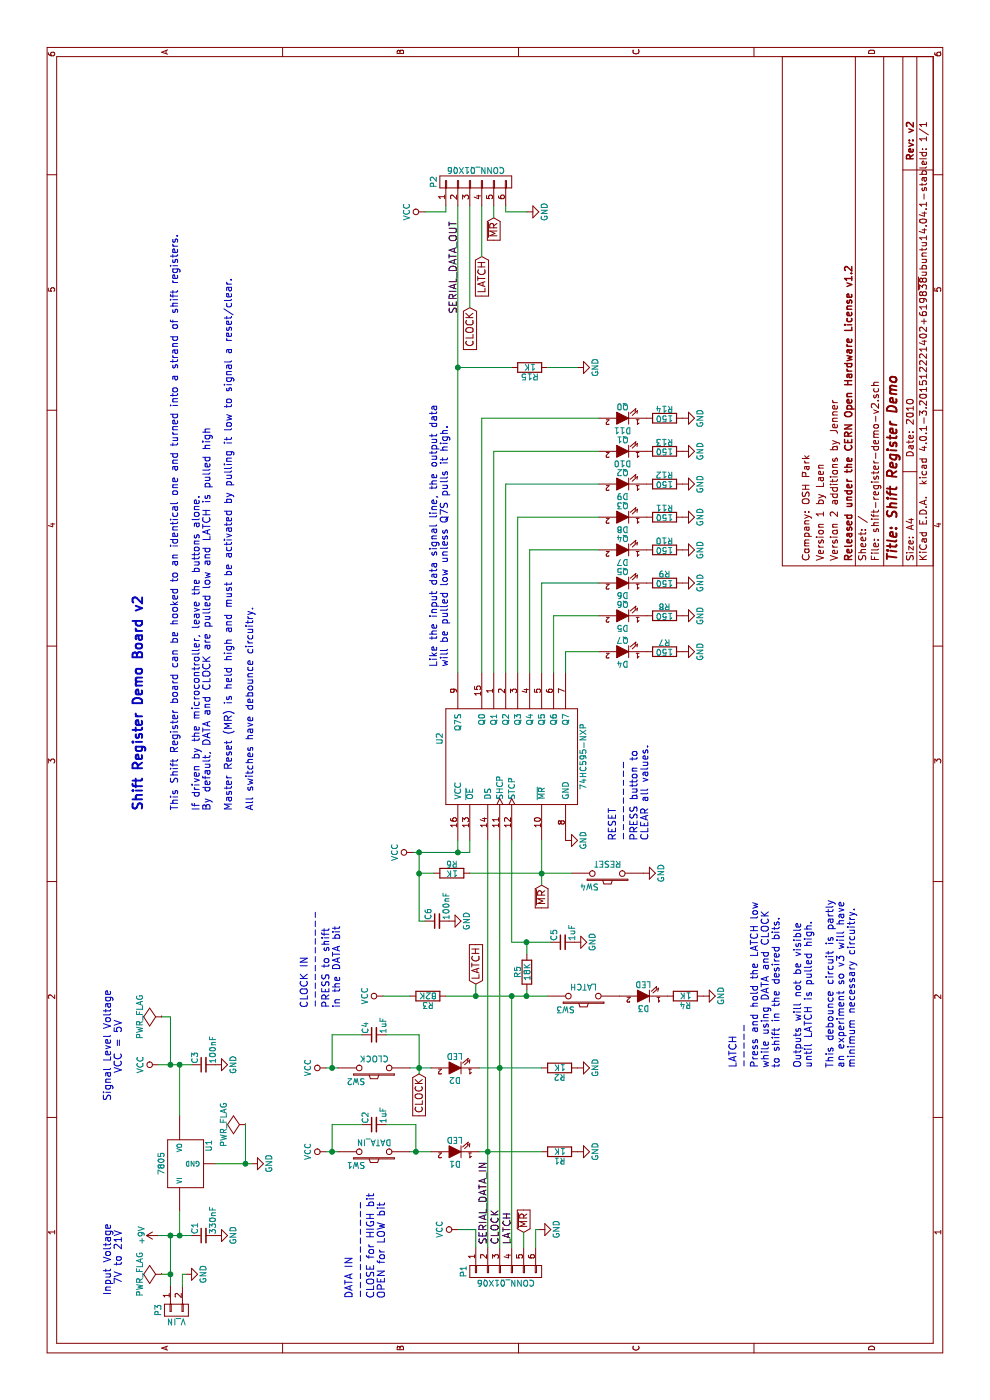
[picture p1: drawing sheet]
EESchema Schematic File Version 2
LIBS:power
LIBS:device
LIBS:transistors
LIBS:conn
LIBS:linear
LIBS:regul
LIBS:cmos4000
LIBS:adc-dac
LIBS:memory
LIBS:xilinx
LIBS:microcontrollers
LIBS:dsp
LIBS:microchip
LIBS:analog_switches
LIBS:motorola
LIBS:texas
LIBS:intel
LIBS:audio
LIBS:interface
LIBS:digital-audio
LIBS:philips
LIBS:display
LIBS:cypress
LIBS:siliconi
LIBS:opto
LIBS:atmel
LIBS:contrib
LIBS:valves
LIBS:wicker-linear
LIBS:74xx
LIBS:shift-register-demo-v2-cache
EELAYER 25 0
EELAYER END
$Descr A4 11693 8268
encoding utf-8
Sheet 1 1
Title "Shift Register Demo"
Date "2010"
Rev "v2"
Comp "Released under the CERN Open Hardware License v1.2"
Comment1 "Version 2 additions by Jenner"
Comment2 "Version 1 by Laen"
Comment3 "Company: OSH Park"
Comment4 ""
$EndDescr
$Comp
L VCC #PWR01
U 1 1
P 1425 3825
F 0 "#PWR01" H 1425 3675 50  0001 C CNN
F 1 "VCC" H 1425 3975 50  0000 C CNN
F 2 "" H 1425 3825 50  0000 C CNN
F 3 "" H 1425 3825 50  0000 C CNN
	1    1425 3825
	1    0    0    -1  
$EndComp
$Comp
L GND #PWR02
U 1 1
P 1425 4500
F 0 "#PWR02" H 1425 4250 50  0001 C CNN
F 1 "GND" H 1425 4350 50  0000 C CNN
F 2 "" H 1425 4500 50  0000 C CNN
F 3 "" H 1425 4500 50  0000 C CNN
	1    1425 4500
	1    0    0    -1  
$EndComp
$Comp
L VCC #PWR03
U 1 1
P 9925 3550
F 0 "#PWR03" H 9925 3400 50  0001 C CNN
F 1 "VCC" H 9925 3700 50  0000 C CNN
F 2 "" H 9925 3550 50  0000 C CNN
F 3 "" H 9925 3550 50  0000 C CNN
	1    9925 3550
	-1   0    0    -1  
$EndComp
$Comp
L R R7
U 1 1
P 6250 5550
F 0 "R7" V 6330 5550 50  0000 C CNN
F 1 "150" V 6250 5550 50  0000 C CNN
F 2 "Resistors_ThroughHole:Resistor_Horizontal_RM7mm" V 6180 5550 50  0001 C CNN
F 3 "" H 6250 5550 50  0000 C CNN
	1    6250 5550
	1    0    0    -1  
$EndComp
$Comp
L LED D5
U 1 1
P 6550 5200
F 0 "D5" H 6550 5300 50  0000 C CNN
F 1 "Q6" H 6550 5100 50  0000 C CNN
F 2 "LEDs:LED-5MM" H 6550 5200 50  0001 C CNN
F 3 "" H 6550 5200 50  0000 C CNN
	1    6550 5200
	0    -1   -1   0   
$EndComp
$Comp
L R R8
U 1 1
P 6550 5550
F 0 "R8" V 6630 5550 50  0000 C CNN
F 1 "150" V 6550 5550 50  0000 C CNN
F 2 "Resistors_ThroughHole:Resistor_Horizontal_RM7mm" V 6480 5550 50  0001 C CNN
F 3 "" H 6550 5550 50  0000 C CNN
	1    6550 5550
	1    0    0    -1  
$EndComp
$Comp
L LED D6
U 1 1
P 6825 5200
F 0 "D6" H 6825 5300 50  0000 C CNN
F 1 "Q5" H 6825 5100 50  0000 C CNN
F 2 "LEDs:LED-5MM" H 6825 5200 50  0001 C CNN
F 3 "" H 6825 5200 50  0000 C CNN
	1    6825 5200
	0    -1   -1   0   
$EndComp
$Comp
L R R9
U 1 1
P 6825 5550
F 0 "R9" V 6905 5550 50  0000 C CNN
F 1 "150" V 6825 5550 50  0000 C CNN
F 2 "Resistors_ThroughHole:Resistor_Horizontal_RM7mm" V 6755 5550 50  0001 C CNN
F 3 "" H 6825 5550 50  0000 C CNN
	1    6825 5550
	1    0    0    -1  
$EndComp
$Comp
L LED D7
U 1 1
P 7100 5200
F 0 "D7" H 7100 5300 50  0000 C CNN
F 1 "Q4" H 7100 5100 50  0000 C CNN
F 2 "LEDs:LED-5MM" H 7100 5200 50  0001 C CNN
F 3 "" H 7100 5200 50  0000 C CNN
	1    7100 5200
	0    -1   -1   0   
$EndComp
$Comp
L R R10
U 1 1
P 7100 5550
F 0 "R10" V 7180 5550 50  0000 C CNN
F 1 "150" V 7100 5550 50  0000 C CNN
F 2 "Resistors_ThroughHole:Resistor_Horizontal_RM7mm" V 7030 5550 50  0001 C CNN
F 3 "" H 7100 5550 50  0000 C CNN
	1    7100 5550
	1    0    0    -1  
$EndComp
$Comp
L LED D8
U 1 1
P 7375 5200
F 0 "D8" H 7375 5300 50  0000 C CNN
F 1 "Q3" H 7375 5100 50  0000 C CNN
F 2 "LEDs:LED-5MM" H 7375 5200 50  0001 C CNN
F 3 "" H 7375 5200 50  0000 C CNN
	1    7375 5200
	0    -1   -1   0   
$EndComp
$Comp
L R R11
U 1 1
P 7375 5550
F 0 "R11" V 7455 5550 50  0000 C CNN
F 1 "150" V 7375 5550 50  0000 C CNN
F 2 "Resistors_ThroughHole:Resistor_Horizontal_RM7mm" V 7305 5550 50  0001 C CNN
F 3 "" H 7375 5550 50  0000 C CNN
	1    7375 5550
	1    0    0    -1  
$EndComp
$Comp
L LED D9
U 1 1
P 7650 5200
F 0 "D9" H 7650 5300 50  0000 C CNN
F 1 "Q2" H 7650 5100 50  0000 C CNN
F 2 "LEDs:LED-5MM" H 7650 5200 50  0001 C CNN
F 3 "" H 7650 5200 50  0000 C CNN
	1    7650 5200
	0    -1   -1   0   
$EndComp
$Comp
L R R12
U 1 1
P 7650 5550
F 0 "R12" V 7730 5550 50  0000 C CNN
F 1 "150" V 7650 5550 50  0000 C CNN
F 2 "Resistors_ThroughHole:Resistor_Horizontal_RM7mm" V 7580 5550 50  0001 C CNN
F 3 "" H 7650 5550 50  0000 C CNN
	1    7650 5550
	1    0    0    -1  
$EndComp
$Comp
L LED D10
U 1 1
P 7925 5200
F 0 "D10" H 7925 5300 50  0000 C CNN
F 1 "Q1" H 7925 5100 50  0000 C CNN
F 2 "LEDs:LED-5MM" H 7925 5200 50  0001 C CNN
F 3 "" H 7925 5200 50  0000 C CNN
	1    7925 5200
	0    -1   -1   0   
$EndComp
$Comp
L R R13
U 1 1
P 7925 5550
F 0 "R13" V 8005 5550 50  0000 C CNN
F 1 "150" V 7925 5550 50  0000 C CNN
F 2 "Resistors_ThroughHole:Resistor_Horizontal_RM7mm" V 7855 5550 50  0001 C CNN
F 3 "" H 7925 5550 50  0000 C CNN
	1    7925 5550
	1    0    0    -1  
$EndComp
$Comp
L LED D11
U 1 1
P 8200 5200
F 0 "D11" H 8200 5300 50  0000 C CNN
F 1 "Q0" H 8200 5100 50  0000 C CNN
F 2 "LEDs:LED-5MM" H 8200 5200 50  0001 C CNN
F 3 "" H 8200 5200 50  0000 C CNN
	1    8200 5200
	0    -1   -1   0   
$EndComp
$Comp
L R R14
U 1 1
P 8200 5550
F 0 "R14" V 8280 5550 50  0000 C CNN
F 1 "150" V 8200 5550 50  0000 C CNN
F 2 "Resistors_ThroughHole:Resistor_Horizontal_RM7mm" V 8130 5550 50  0001 C CNN
F 3 "" H 8200 5550 50  0000 C CNN
	1    8200 5550
	1    0    0    -1  
$EndComp
Text Label 1300 4175 0    60   ~ 0
CLOCK
Text Label 1300 4275 0    60   ~ 0
LATCH
$Comp
L GND #PWR04
U 1 1
P 2075 4825
F 0 "#PWR04" H 2075 4575 50  0001 C CNN
F 1 "GND" H 2075 4675 50  0000 C CNN
F 2 "" H 2075 4825 50  0000 C CNN
F 3 "" H 2075 4825 50  0000 C CNN
	1    2075 4825
	1    0    0    -1  
$EndComp
$Comp
L C_Small C3
U 1 1
P 2800 1700
F 0 "C3" H 2810 1770 50  0000 L CNN
F 1 "100nF" H 2810 1620 50  0000 L CNN
F 2 "Capacitors_ThroughHole:C_Disc_D6_P5" H 2800 1700 50  0001 C CNN
F 3 "" H 2800 1700 50  0000 C CNN
	1    2800 1700
	1    0    0    -1  
$EndComp
$Comp
L C_Small C1
U 1 1
P 1375 1700
F 0 "C1" H 1385 1770 50  0000 L CNN
F 1 "330nF" H 1385 1620 50  0000 L CNN
F 2 "Capacitors_ThroughHole:C_Disc_D6_P5" H 1375 1700 50  0001 C CNN
F 3 "" H 1375 1700 50  0000 C CNN
	1    1375 1700
	1    0    0    -1  
$EndComp
$Comp
L GND #PWR05
U 1 1
P 2800 1800
F 0 "#PWR05" H 2800 1550 50  0001 C CNN
F 1 "GND" H 2800 1650 50  0000 C CNN
F 2 "" H 2800 1800 50  0000 C CNN
F 3 "" H 2800 1800 50  0000 C CNN
	1    2800 1800
	1    0    0    -1  
$EndComp
$Comp
L SW_PUSH SW1
U 1 1
P 2075 3125
F 0 "SW1" H 2225 3235 50  0000 C CNN
F 1 "DATA_IN" H 2075 3045 50  0000 C CNN
F 2 "Buttons_Switches_ThroughHole:SW_TH_Tactile_Omron_B3F-10xx" H 2075 3125 50  0001 C CNN
F 3 "" H 2075 3125 50  0000 C CNN
	1    2075 3125
	0    -1   -1   0   
$EndComp
$Comp
L VCC #PWR06
U 1 1
P 2075 2725
F 0 "#PWR06" H 2075 2575 50  0001 C CNN
F 1 "VCC" H 2075 2875 50  0000 C CNN
F 2 "" H 2075 2725 50  0000 C CNN
F 3 "" H 2075 2725 50  0000 C CNN
	1    2075 2725
	1    0    0    -1  
$EndComp
$Comp
L VCC #PWR07
U 1 1
P 4575 3450
F 0 "#PWR07" H 4575 3300 50  0001 C CNN
F 1 "VCC" H 4575 3600 50  0000 C CNN
F 2 "" H 4575 3450 50  0000 C CNN
F 3 "" H 4575 3450 50  0000 C CNN
	1    4575 3450
	1    0    0    -1  
$EndComp
$Comp
L GND #PWR08
U 1 1
P 4675 4725
F 0 "#PWR08" H 4675 4475 50  0001 C CNN
F 1 "GND" H 4675 4575 50  0000 C CNN
F 2 "" H 4675 4725 50  0000 C CNN
F 3 "" H 4675 4725 50  0000 C CNN
	1    4675 4725
	1    0    0    -1  
$EndComp
$Comp
L GND #PWR09
U 1 1
P 9925 4400
F 0 "#PWR09" H 9925 4150 50  0001 C CNN
F 1 "GND" H 9925 4250 50  0000 C CNN
F 2 "" H 9925 4400 50  0000 C CNN
F 3 "" H 9925 4400 50  0000 C CNN
	1    9925 4400
	1    0    0    -1  
$EndComp
Text Label 9075 3825 0    60   ~ 0
SERIAL_DATA_OUT
$Comp
L GND #PWR010
U 1 1
P 6250 5700
F 0 "#PWR010" H 6250 5450 50  0001 C CNN
F 1 "GND" H 6250 5550 50  0000 C CNN
F 2 "" H 6250 5700 50  0000 C CNN
F 3 "" H 6250 5700 50  0000 C CNN
	1    6250 5700
	1    0    0    -1  
$EndComp
$Comp
L GND #PWR011
U 1 1
P 6550 5700
F 0 "#PWR011" H 6550 5450 50  0001 C CNN
F 1 "GND" H 6550 5550 50  0000 C CNN
F 2 "" H 6550 5700 50  0000 C CNN
F 3 "" H 6550 5700 50  0000 C CNN
	1    6550 5700
	1    0    0    -1  
$EndComp
$Comp
L GND #PWR012
U 1 1
P 6825 5700
F 0 "#PWR012" H 6825 5450 50  0001 C CNN
F 1 "GND" H 6825 5550 50  0000 C CNN
F 2 "" H 6825 5700 50  0000 C CNN
F 3 "" H 6825 5700 50  0000 C CNN
	1    6825 5700
	1    0    0    -1  
$EndComp
$Comp
L GND #PWR013
U 1 1
P 7100 5700
F 0 "#PWR013" H 7100 5450 50  0001 C CNN
F 1 "GND" H 7100 5550 50  0000 C CNN
F 2 "" H 7100 5700 50  0000 C CNN
F 3 "" H 7100 5700 50  0000 C CNN
	1    7100 5700
	1    0    0    -1  
$EndComp
$Comp
L GND #PWR014
U 1 1
P 7375 5700
F 0 "#PWR014" H 7375 5450 50  0001 C CNN
F 1 "GND" H 7375 5550 50  0000 C CNN
F 2 "" H 7375 5700 50  0000 C CNN
F 3 "" H 7375 5700 50  0000 C CNN
	1    7375 5700
	1    0    0    -1  
$EndComp
$Comp
L GND #PWR015
U 1 1
P 7650 5700
F 0 "#PWR015" H 7650 5450 50  0001 C CNN
F 1 "GND" H 7650 5550 50  0000 C CNN
F 2 "" H 7650 5700 50  0000 C CNN
F 3 "" H 7650 5700 50  0000 C CNN
	1    7650 5700
	1    0    0    -1  
$EndComp
$Comp
L GND #PWR016
U 1 1
P 7925 5700
F 0 "#PWR016" H 7925 5450 50  0001 C CNN
F 1 "GND" H 7925 5550 50  0000 C CNN
F 2 "" H 7925 5700 50  0000 C CNN
F 3 "" H 7925 5700 50  0000 C CNN
	1    7925 5700
	1    0    0    -1  
$EndComp
$Comp
L GND #PWR017
U 1 1
P 8200 5700
F 0 "#PWR017" H 8200 5450 50  0001 C CNN
F 1 "GND" H 8200 5550 50  0000 C CNN
F 2 "" H 8200 5700 50  0000 C CNN
F 3 "" H 8200 5700 50  0000 C CNN
	1    8200 5700
	1    0    0    -1  
$EndComp
Text GLabel 9125 3925 0    60   Input ~ 0
CLOCK
Text Notes 4925 2125 0    60   ~ 0
This Shift Register board can be hooked to an identical one and turned into a strand of shift registers.\n\nIf driven by the microcontroller, leave the buttons alone. \nBy default, DATA and CLOCK are pulled low and LATCH is pulled high\n\nMaster Reset (MR) is held high and must be activated by pulling it low to signal a reset/clear.\n\nAll switches have debounce circuitry.
Text Notes 850  3225 0    60   ~ 0
DATA IN\n-----------\nCLOSE for HIGH bit\nOPEN for LOW bit
$Comp
L SW_PUSH SW4
U 1 1
P 4400 5075
F 0 "SW4" H 4550 5185 50  0000 C CNN
F 1 "RESET" H 4400 4995 50  0000 C CNN
F 2 "Buttons_Switches_ThroughHole:SW_TH_Tactile_Omron_B3F-10xx" H 4400 5075 50  0001 C CNN
F 3 "" H 4400 5075 50  0000 C CNN
	1    4400 5075
	0    -1   -1   0   
$EndComp
$Comp
L GND #PWR018
U 1 1
P 4400 5375
F 0 "#PWR018" H 4400 5125 50  0001 C CNN
F 1 "GND" H 4400 5225 50  0000 C CNN
F 2 "" H 4400 5375 50  0000 C CNN
F 3 "" H 4400 5375 50  0000 C CNN
	1    4400 5375
	1    0    0    -1  
$EndComp
$Comp
L SW_PUSH SW2
U 1 1
P 2775 3125
F 0 "SW2" H 2925 3235 50  0000 C CNN
F 1 "CLOCK" H 2775 3045 50  0000 C CNN
F 2 "Buttons_Switches_ThroughHole:SW_TH_Tactile_Omron_B3F-10xx" H 2775 3125 50  0001 C CNN
F 3 "" H 2775 3125 50  0000 C CNN
	1    2775 3125
	0    -1   -1   0   
$EndComp
$Comp
L VCC #PWR019
U 1 1
P 2775 2725
F 0 "#PWR019" H 2775 2575 50  0001 C CNN
F 1 "VCC" H 2775 2875 50  0000 C CNN
F 2 "" H 2775 2725 50  0000 C CNN
F 3 "" H 2775 2725 50  0000 C CNN
	1    2775 2725
	1    0    0    -1  
$EndComp
Text Notes 3275 2850 0    60   ~ 0
CLOCK IN\n-----------\nPRESS to shift \nin the DATA bit
$Comp
L R R2
U 1 1
P 2775 4675
F 0 "R2" V 2855 4675 50  0000 C CNN
F 1 "1K" V 2775 4675 50  0000 C CNN
F 2 "Resistors_ThroughHole:Resistor_Horizontal_RM7mm" V 2705 4675 50  0001 C CNN
F 3 "" H 2775 4675 50  0000 C CNN
	1    2775 4675
	-1   0    0    1   
$EndComp
$Comp
L GND #PWR020
U 1 1
P 2775 4825
F 0 "#PWR020" H 2775 4575 50  0001 C CNN
F 1 "GND" H 2775 4675 50  0000 C CNN
F 2 "" H 2775 4825 50  0000 C CNN
F 3 "" H 2775 4825 50  0000 C CNN
	1    2775 4825
	1    0    0    -1  
$EndComp
Text Notes 4675 5425 0    60   ~ 0
RESET\n---------\nPRESS button to \nCLEAR all values.
$Comp
L LED D4
U 1 1
P 6250 5200
F 0 "D4" H 6250 5300 50  0000 C CNN
F 1 "Q7" H 6250 5100 50  0000 C CNN
F 2 "LEDs:LED-5MM" H 6250 5200 50  0001 C CNN
F 3 "" H 6250 5200 50  0000 C CNN
	1    6250 5200
	0    -1   -1   0   
$EndComp
Text Notes 875  1025 0    60   ~ 0
Input Voltage \n  7V to 21V
Text Notes 2775 7150 0    60   ~ 0
LATCH\n-----\nPress and hold the LATCH low\nwhile using DATA and CLOCK\nto shift in the desired bits.\n\nOutputs will not be visible\nuntil LATCH is pulled high. \n\nThis debounce circuit is partly\nan experiment so v3 will have\nminimum necessary circuitry.
$Comp
L VCC #PWR021
U 1 1
P 3375 3200
F 0 "#PWR021" H 3375 3050 50  0001 C CNN
F 1 "VCC" H 3375 3350 50  0000 C CNN
F 2 "" H 3375 3200 50  0000 C CNN
F 3 "" H 3375 3200 50  0000 C CNN
	1    3375 3200
	1    0    0    -1  
$EndComp
$Comp
L 74HC595-NXP U2
U 1 1
P 5375 4275
F 0 "U2" H 5525 4875 50  0000 C CNN
F 1 "74HC595-NXP" H 5375 3675 50  0000 C CNN
F 2 "Housings_DIP:DIP-16_W7.62mm_LongPads" H 5375 4275 50  0001 C CNN
F 3 "" H 5375 4275 50  0000 C CNN
	1    5375 4275
	1    0    0    -1  
$EndComp
Text GLabel 2725 3500 0    60   Input ~ 0
CLOCK
Text GLabel 9550 4025 0    60   Input ~ 0
LATCH
$Comp
L R R3
U 1 1
P 3375 3575
F 0 "R3" V 3455 3575 50  0000 C CNN
F 1 "82K" V 3375 3575 50  0000 C CNN
F 2 "Resistors_ThroughHole:Resistor_Horizontal_RM7mm" V 3305 3575 50  0001 C CNN
F 3 "" H 3375 3575 50  0000 C CNN
	1    3375 3575
	-1   0    0    1   
$EndComp
Text Notes 4925 1200 0    79   ~ 16
Shift Register Demo Board v2
Text Label 1300 4075 0    60   ~ 0
SERIAL_DATA_IN
$Comp
L SW_PUSH SW3
U 1 1
P 3375 4875
F 0 "SW3" H 3525 4985 50  0000 C CNN
F 1 "LATCH" H 3375 4795 50  0000 C CNN
F 2 "Buttons_Switches_ThroughHole:SW_DIP_x1_Slide" H 3375 4875 50  0001 C CNN
F 3 "" H 3375 4875 50  0000 C CNN
	1    3375 4875
	0    -1   -1   0   
$EndComp
$Comp
L R R5
U 1 1
P 3575 4400
F 0 "R5" V 3655 4400 50  0000 C CNN
F 1 "18K" V 3575 4400 50  0000 C CNN
F 2 "Resistors_ThroughHole:Resistor_Horizontal_RM7mm" V 3505 4400 50  0001 C CNN
F 3 "" H 3575 4400 50  0000 C CNN
	1    3575 4400
	0    -1   -1   0   
$EndComp
$Comp
L C_Small C5
U 1 1
P 3825 4700
F 0 "C5" H 3835 4770 50  0000 L CNN
F 1 "1uF" H 3835 4620 50  0000 L CNN
F 2 "Capacitors_ThroughHole:C_Disc_D6_P5" H 3825 4700 50  0001 C CNN
F 3 "" H 3825 4700 50  0000 C CNN
	1    3825 4700
	1    0    0    -1  
$EndComp
$Comp
L R R15
U 1 1
P 8625 4425
F 0 "R15" V 8705 4425 50  0000 C CNN
F 1 "1K" V 8625 4425 50  0000 C CNN
F 2 "Resistors_ThroughHole:Resistor_Horizontal_RM7mm" V 8555 4425 50  0001 C CNN
F 3 "" H 8625 4425 50  0000 C CNN
	1    8625 4425
	-1   0    0    1   
$EndComp
$Comp
L GND #PWR022
U 1 1
P 8625 4825
F 0 "#PWR022" H 8625 4575 50  0001 C CNN
F 1 "GND" H 8625 4675 50  0000 C CNN
F 2 "" H 8625 4825 50  0000 C CNN
F 3 "" H 8625 4825 50  0000 C CNN
	1    8625 4825
	1    0    0    -1  
$EndComp
Text Notes 6125 3750 0    60   ~ 0
Like the input data signal line, the output data\nwill be pulled low unless Q7S pulls it high.
$Comp
L GND #PWR023
U 1 1
P 3375 5875
F 0 "#PWR023" H 3375 5625 50  0001 C CNN
F 1 "GND" H 3375 5725 50  0000 C CNN
F 2 "" H 3375 5875 50  0000 C CNN
F 3 "" H 3375 5875 50  0000 C CNN
	1    3375 5875
	1    0    0    -1  
$EndComp
$Comp
L GND #PWR024
U 1 1
P 3825 4800
F 0 "#PWR024" H 3825 4550 50  0001 C CNN
F 1 "GND" H 3825 4650 50  0000 C CNN
F 2 "" H 3825 4800 50  0000 C CNN
F 3 "" H 3825 4800 50  0000 C CNN
	1    3825 4800
	1    0    0    -1  
$EndComp
$Comp
L C_Small C4
U 1 1
P 3050 3125
F 0 "C4" H 3060 3195 50  0000 L CNN
F 1 "1uF" H 3060 3045 50  0000 L CNN
F 2 "Capacitors_ThroughHole:C_Disc_D6_P5" H 3050 3125 50  0001 C CNN
F 3 "" H 3050 3125 50  0000 C CNN
	1    3050 3125
	1    0    0    -1  
$EndComp
$Comp
L C_Small C2
U 1 1
P 2300 3125
F 0 "C2" H 2310 3195 50  0000 L CNN
F 1 "1uF" H 2310 3045 50  0000 L CNN
F 2 "Capacitors_ThroughHole:C_Disc_D6_P5" H 2300 3125 50  0001 C CNN
F 3 "" H 2300 3125 50  0000 C CNN
	1    2300 3125
	1    0    0    -1  
$EndComp
Text GLabel 3475 3975 2    60   Input ~ 0
LATCH
$Comp
L C_Small C6
U 1 1
P 4000 3650
F 0 "C6" H 4010 3720 50  0000 L CNN
F 1 "100nF" H 4010 3570 50  0000 L CNN
F 2 "Capacitors_ThroughHole:C_Disc_D6_P5" H 4000 3650 50  0001 C CNN
F 3 "" H 4000 3650 50  0000 C CNN
	1    4000 3650
	1    0    0    -1  
$EndComp
$Comp
L GND #PWR025
U 1 1
P 4000 3750
F 0 "#PWR025" H 4000 3500 50  0001 C CNN
F 1 "GND" H 4000 3600 50  0000 C CNN
F 2 "" H 4000 3750 50  0000 C CNN
F 3 "" H 4000 3750 50  0000 C CNN
	1    4000 3750
	1    0    0    -1  
$EndComp
$Comp
L R R6
U 1 1
P 4400 3775
F 0 "R6" V 4480 3775 50  0000 C CNN
F 1 "1K" V 4400 3775 50  0000 C CNN
F 2 "Resistors_ThroughHole:Resistor_Horizontal_RM7mm" V 4330 3775 50  0001 C CNN
F 3 "" H 4400 3775 50  0000 C CNN
	1    4400 3775
	1    0    0    -1  
$EndComp
$Comp
L CONN_01X06 P2
U 1 1
P 10175 3975
F 0 "P2" H 10175 4325 50  0000 C CNN
F 1 "CONN_01X06" V 10275 3975 50  0000 C CNN
F 2 "Pin_Headers:Pin_Header_Straight_1x06" H 10175 3975 50  0001 C CNN
F 3 "" H 10175 3975 50  0000 C CNN
	1    10175 3975
	1    0    0    -1  
$EndComp
Text GLabel 9875 4125 0    60   Input ~ 0
~MR
Text GLabel 4300 4525 0    60   Input ~ 0
~MR
$Comp
L CONN_01X06 P1
U 1 1
P 1075 4225
F 0 "P1" H 1075 4575 50  0000 C CNN
F 1 "CONN_01X06" V 1175 4225 50  0000 C CNN
F 2 "Pin_Headers:Pin_Header_Straight_1x06" H 1075 4225 50  0001 C CNN
F 3 "" H 1075 4225 50  0000 C CNN
	1    1075 4225
	-1   0    0    -1  
$EndComp
Text GLabel 1400 4375 2    60   Input ~ 0
~MR
$Comp
L R R1
U 1 1
P 2075 4675
F 0 "R1" V 2155 4675 50  0000 C CNN
F 1 "1K" V 2075 4675 50  0000 C CNN
F 2 "Resistors_ThroughHole:Resistor_Horizontal_RM7mm" V 2005 4675 50  0001 C CNN
F 3 "" H 2075 4675 50  0000 C CNN
	1    2075 4675
	-1   0    0    1   
$EndComp
$Comp
L LED D1
U 1 1
P 2075 3800
F 0 "D1" H 2075 3900 50  0000 C CNN
F 1 "LED" H 2075 3700 50  0000 C CNN
F 2 "LEDs:LED-5MM" H 2075 3800 50  0001 C CNN
F 3 "" H 2075 3800 50  0000 C CNN
	1    2075 3800
	0    -1   -1   0   
$EndComp
$Comp
L LED D2
U 1 1
P 2775 3800
F 0 "D2" H 2775 3900 50  0000 C CNN
F 1 "LED" H 2775 3700 50  0000 C CNN
F 2 "LEDs:LED-5MM" H 2775 3800 50  0001 C CNN
F 3 "" H 2775 3800 50  0000 C CNN
	1    2775 3800
	0    -1   -1   0   
$EndComp
$Comp
L LED D3
U 1 1
P 3375 5375
F 0 "D3" H 3375 5475 50  0000 C CNN
F 1 "LED" H 3375 5275 50  0000 C CNN
F 2 "LEDs:LED-5MM" H 3375 5375 50  0001 C CNN
F 3 "" H 3375 5375 50  0000 C CNN
	1    3375 5375
	0    -1   -1   0   
$EndComp
$Comp
L R R4
U 1 1
P 3375 5725
F 0 "R4" V 3455 5725 50  0000 C CNN
F 1 "1K" V 3375 5725 50  0000 C CNN
F 2 "Resistors_ThroughHole:Resistor_Horizontal_RM7mm" V 3305 5725 50  0001 C CNN
F 3 "" H 3375 5725 50  0000 C CNN
	1    3375 5725
	-1   0    0    1   
$EndComp
$Comp
L 7805 U1
U 1 1
P 1975 1550
F 0 "U1" H 2125 1354 50  0000 C CNN
F 1 "7805" H 1975 1750 50  0000 C CNN
F 2 "TO_SOT_Packages_THT:TO-220_Neutral123_Vertical" H 1975 1550 50  0001 C CNN
F 3 "" H 1975 1550 50  0000 C CNN
	1    1975 1550
	1    0    0    -1  
$EndComp
$Comp
L PWR_FLAG #FLG026
U 1 1
P 1050 1350
F 0 "#FLG026" H 1050 1445 50  0001 C CNN
F 1 "PWR_FLAG" H 1050 1530 50  0000 C CNN
F 2 "" H 1050 1350 50  0000 C CNN
F 3 "" H 1050 1350 50  0000 C CNN
	1    1050 1350
	1    0    0    -1  
$EndComp
$Comp
L +9V #PWR027
U 1 1
P 1375 1325
F 0 "#PWR027" H 1375 1175 50  0001 C CNN
F 1 "+9V" H 1375 1465 50  0000 C CNN
F 2 "" H 1375 1325 50  0000 C CNN
F 3 "" H 1375 1325 50  0000 C CNN
	1    1375 1325
	1    0    0    -1  
$EndComp
Text Notes 2500 1025 0    60   ~ 0
Signal Level Voltage\n     VCC = 5V 
$Comp
L VCC #PWR028
U 1 1
P 2800 1325
F 0 "#PWR028" H 2800 1175 50  0001 C CNN
F 1 "VCC" H 2800 1475 50  0000 C CNN
F 2 "" H 2800 1325 50  0000 C CNN
F 3 "" H 2800 1325 50  0000 C CNN
	1    2800 1325
	1    0    0    -1  
$EndComp
$Comp
L PWR_FLAG #FLG029
U 1 1
P 3200 1350
F 0 "#FLG029" H 3200 1445 50  0001 C CNN
F 1 "PWR_FLAG" H 3200 1530 50  0000 C CNN
F 2 "" H 3200 1350 50  0000 C CNN
F 3 "" H 3200 1350 50  0000 C CNN
	1    3200 1350
	1    0    0    -1  
$EndComp
$Comp
L GND #PWR030
U 1 1
P 1975 2100
F 0 "#PWR030" H 1975 1850 50  0001 C CNN
F 1 "GND" H 1975 1950 50  0000 C CNN
F 2 "" H 1975 2100 50  0000 C CNN
F 3 "" H 1975 2100 50  0000 C CNN
	1    1975 2100
	1    0    0    -1  
$EndComp
$Comp
L PWR_FLAG #FLG031
U 1 1
P 2300 2050
F 0 "#FLG031" H 2300 2145 50  0001 C CNN
F 1 "PWR_FLAG" H 2300 2230 50  0000 C CNN
F 2 "" H 2300 2050 50  0000 C CNN
F 3 "" H 2300 2050 50  0000 C CNN
	1    2300 2050
	1    0    0    -1  
$EndComp
$Comp
L GND #PWR032
U 1 1
P 1375 1800
F 0 "#PWR032" H 1375 1550 50  0001 C CNN
F 1 "GND" H 1375 1650 50  0000 C CNN
F 2 "" H 1375 1800 50  0000 C CNN
F 3 "" H 1375 1800 50  0000 C CNN
	1    1375 1800
	1    0    0    -1  
$EndComp
Wire Wire Line
	1375 1325 1375 1600
Wire Wire Line
	1375 1500 1575 1500
Wire Wire Line
	1275 3975 1425 3975
Wire Wire Line
	1425 3975 1425 3825
Wire Wire Line
	1275 4475 1425 4475
Wire Wire Line
	1425 4475 1425 4500
Wire Wire Line
	1275 4075 4675 4075
Wire Wire Line
	6075 3825 9975 3825
Wire Wire Line
	9125 3925 9975 3925
Wire Wire Line
	9550 4025 9975 4025
Connection ~ 1375 1500
Connection ~ 2075 4075
Wire Wire Line
	4575 3825 4675 3825
Wire Wire Line
	4575 3450 4575 3925
Connection ~ 4575 3825
Wire Wire Line
	6075 4725 6250 4725
Wire Wire Line
	6250 4725 6250 5000
Wire Wire Line
	6075 4625 6550 4625
Wire Wire Line
	6550 4625 6550 5000
Wire Wire Line
	6075 4525 6825 4525
Wire Wire Line
	6825 4525 6825 5000
Wire Wire Line
	7100 4425 7100 5000
Wire Wire Line
	7100 4425 6075 4425
Wire Wire Line
	7375 5000 7375 4325
Wire Wire Line
	7375 4325 6075 4325
Wire Wire Line
	7650 5000 7650 4225
Wire Wire Line
	7650 4225 6075 4225
Wire Wire Line
	7925 5000 7925 4125
Wire Wire Line
	7925 4125 6075 4125
Wire Wire Line
	8200 5000 8200 4025
Wire Wire Line
	8200 4025 6075 4025
Wire Wire Line
	1275 4175 4675 4175
Wire Wire Line
	4300 4525 4675 4525
Wire Wire Line
	4400 3925 4400 4775
Connection ~ 4400 4525
Connection ~ 2775 4175
Wire Wire Line
	2725 3500 3050 3500
Connection ~ 2775 3500
Wire Wire Line
	3375 3200 3375 3425
Connection ~ 3375 4275
Wire Wire Line
	3375 4275 1275 4275
Wire Wire Line
	3375 3725 3375 4575
Wire Wire Line
	3425 4400 3375 4400
Connection ~ 3375 4400
Wire Wire Line
	3725 4400 3825 4400
Wire Wire Line
	3825 4275 3825 4600
Wire Wire Line
	3825 4275 4675 4275
Connection ~ 3825 4400
Wire Wire Line
	8625 3825 8625 4275
Connection ~ 8625 3825
Wire Wire Line
	8625 4575 8625 4825
Wire Wire Line
	2075 3425 2075 3600
Wire Wire Line
	2775 3425 2775 3600
Wire Wire Line
	2075 3475 2300 3475
Wire Wire Line
	2300 3475 2300 3225
Connection ~ 2075 3475
Wire Wire Line
	2075 2725 2075 2825
Wire Wire Line
	2300 3025 2300 2775
Wire Wire Line
	2300 2775 2075 2775
Connection ~ 2075 2775
Wire Wire Line
	2775 2725 2775 2825
Wire Wire Line
	3050 3025 3050 2775
Wire Wire Line
	3050 2775 2775 2775
Connection ~ 2775 2775
Wire Wire Line
	3050 3500 3050 3225
Wire Wire Line
	3375 3975 3475 3975
Connection ~ 3375 3975
Wire Wire Line
	4000 3500 4575 3500
Wire Wire Line
	4000 3500 4000 3550
Connection ~ 4575 3500
Wire Wire Line
	4400 3625 4400 3500
Connection ~ 4400 3500
Wire Wire Line
	4575 3925 4675 3925
Wire Wire Line
	9975 4125 9875 4125
Wire Wire Line
	1275 4375 1400 4375
Wire Wire Line
	950  1425 1375 1425
Wire Wire Line
	1050 1425 1050 1350
Connection ~ 1375 1425
Wire Wire Line
	2800 1500 2375 1500
Wire Wire Line
	2800 1325 2800 1600
Connection ~ 2800 1500
Wire Wire Line
	2775 4000 2775 4525
Wire Wire Line
	2075 4000 2075 4525
Wire Wire Line
	2800 1425 3200 1425
Wire Wire Line
	3200 1425 3200 1350
Connection ~ 2800 1425
Wire Wire Line
	1975 1800 1975 2100
Wire Wire Line
	2300 2050 1975 2050
Connection ~ 1975 2050
Wire Wire Line
	9925 3550 9925 3725
Wire Wire Line
	9925 3725 9975 3725
Wire Wire Line
	9975 4225 9925 4225
Wire Wire Line
	9925 4225 9925 4400
$Comp
L CONN_01X02 P3
U 1 1
P 750 1475
F 0 "P3" H 750 1625 50  0000 C CNN
F 1 "V_IN" V 850 1475 50  0000 C CNN
F 2 "Pin_Headers:Pin_Header_Straight_1x02" H 750 1475 50  0001 C CNN
F 3 "" H 750 1475 50  0000 C CNN
	1    750  1475
	-1   0    0    -1  
$EndComp
Connection ~ 1050 1425
$Comp
L GND #PWR033
U 1 1
P 1050 1550
F 0 "#PWR033" H 1050 1300 50  0001 C CNN
F 1 "GND" H 1050 1400 50  0000 C CNN
F 2 "" H 1050 1550 50  0000 C CNN
F 3 "" H 1050 1550 50  0000 C CNN
	1    1050 1550
	1    0    0    -1  
$EndComp
Wire Wire Line
	950  1525 1050 1525
Wire Wire Line
	1050 1525 1050 1550
$EndSCHEMATC
